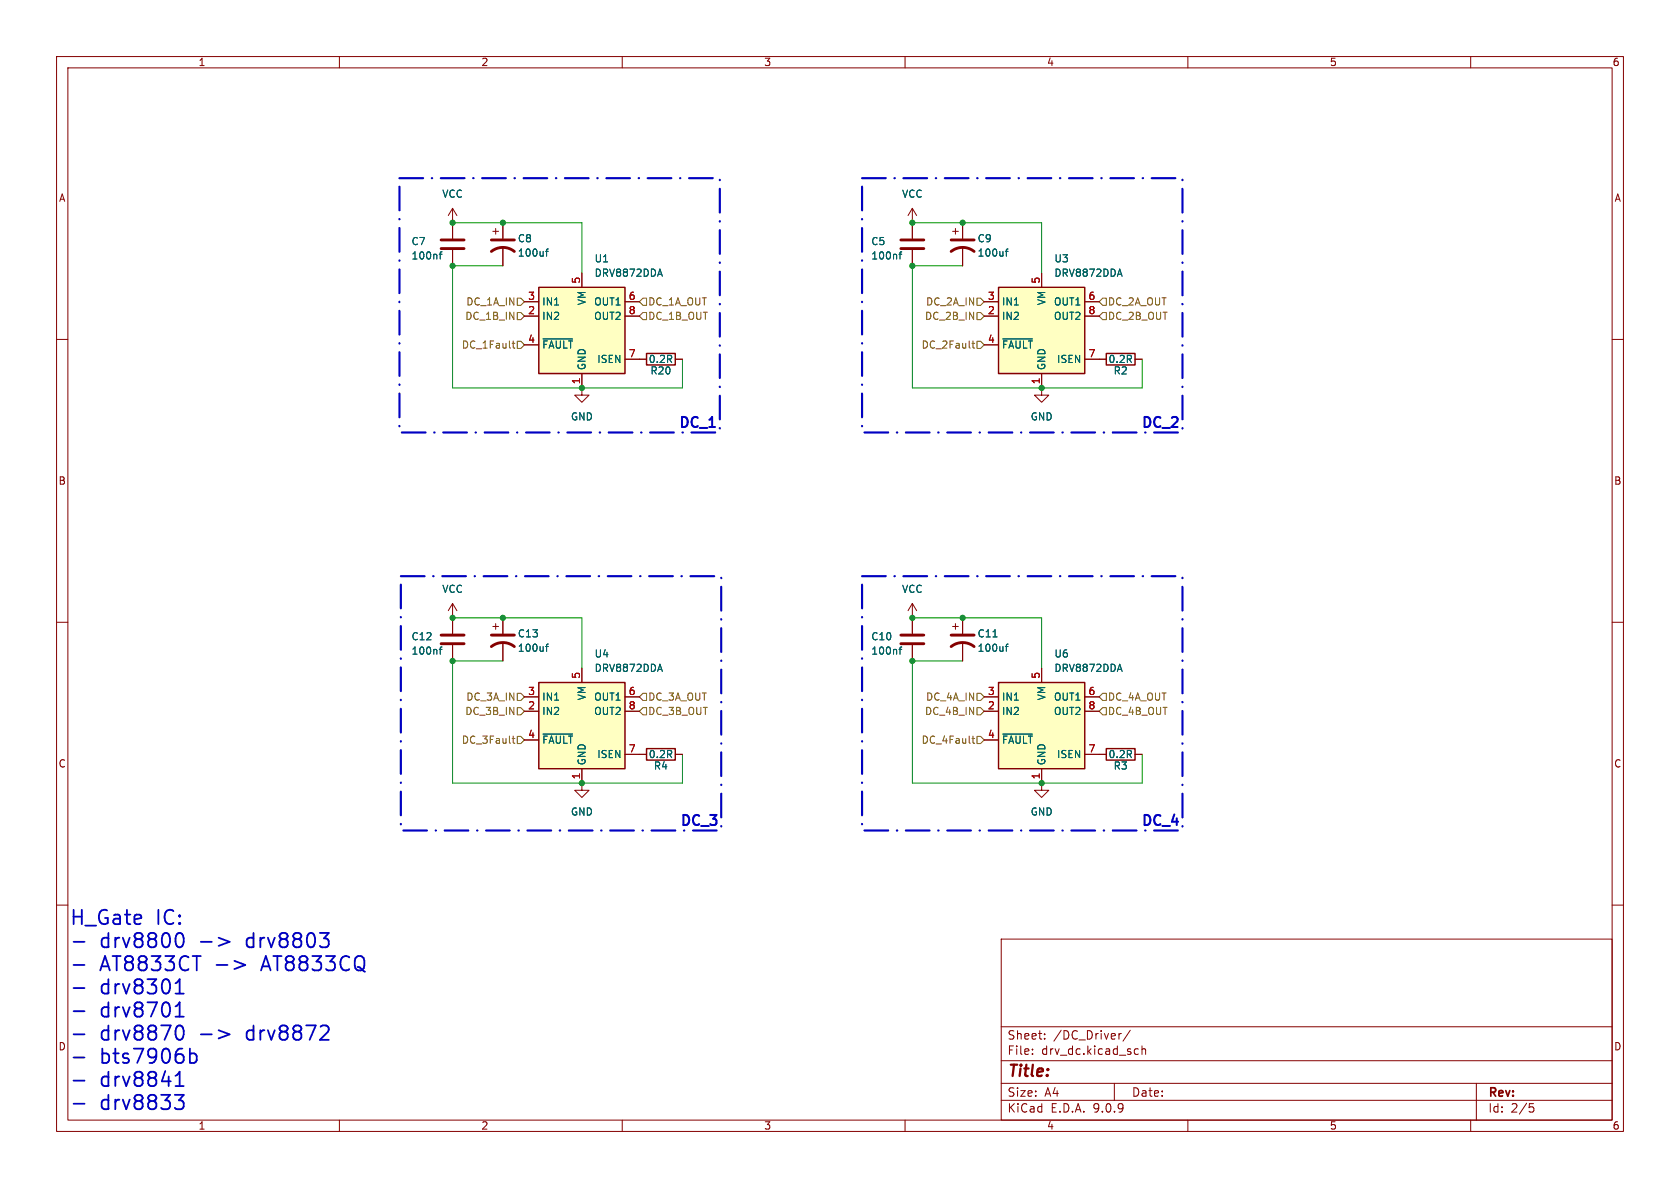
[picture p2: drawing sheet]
(kicad_sch
 (version 20250114)
 (generator "eeschema")
 (generator_version "9.0")
 (paper "A4")
 (lib_symbols
  (symbol "Library:C"
   (pin_numbers (hide yes))
   (pin_names
    (offset 0.254)) (exclude_from_sim no) (in_bom yes) (on_board yes)
   (property "Reference" "C" (at 0.635 2.54 0) (effects (font (size 1.27 1.27)) (justify left)))
   (property "Value" "C" (at 0.635 -2.54 0) (effects (font (size 1.27 1.27)) (justify left)))
   (property "Footprint" "" (at 0.9652 -3.81 0) (effects (font (size 1.27 1.27)) (hide yes)))
   (property "Datasheet" "" (at 0 0 0) (effects (font (size 1.27 1.27)) (hide yes)))
   (property "Description" "Unpolarized capacitor" (at 0 0 0) (effects (font (size 1.27 1.27)) (hide yes)))
   (symbol "C_0_1"
    (polyline (pts (xy -2.032 0.762) (xy 2.032 0.762)) (stroke (width 0.508) (type default)) (fill (type none)))
    (polyline (pts (xy -2.032 -0.762) (xy 2.032 -0.762)) (stroke (width 0.508) (type default)) (fill (type none))))
   (symbol "C_1_1"
    (pin passive line (at 0 3.81 270) (length 2.794) (name "~" (effects (font (size 1.27 1.27)))) (number "1" (effects (font (size 1.27 1.27)))))
    (pin passive line (at 0 -3.81 90) (length 2.794) (name "~" (effects (font (size 1.27 1.27)))) (number "2" (effects (font (size 1.27 1.27))))))
   (embedded_fonts no))
  (symbol "Library:C_Polarized_US"
   (pin_numbers (hide yes))
   (pin_names
    (offset 0.254) (hide yes)) (exclude_from_sim no) (in_bom yes) (on_board yes)
   (property "Reference" "C" (at 0.635 2.54 0) (effects (font (size 1.27 1.27)) (justify left)))
   (property "Value" "C_Polarized_US" (at 0.635 -2.54 0) (effects (font (size 1.27 1.27)) (justify left)))
   (property "Footprint" "" (at 0 0 0) (effects (font (size 1.27 1.27)) (hide yes)))
   (property "Datasheet" "" (at 0 0 0) (effects (font (size 1.27 1.27)) (hide yes)))
   (property "Description" "Polarized capacitor, US symbol" (at 0 0 0) (effects (font (size 1.27 1.27)) (hide yes)))
   (symbol "C_Polarized_US_0_1"
    (polyline (pts (xy -2.032 0.762) (xy 2.032 0.762)) (stroke (width 0.508) (type default)) (fill (type none)))
    (polyline (pts (xy -1.778 2.286) (xy -0.762 2.286)) (stroke (width 0) (type default)) (fill (type none)))
    (polyline (pts (xy -1.27 1.778) (xy -1.27 2.794)) (stroke (width 0) (type default)) (fill (type none)))
    (arc (start -2.032 -1.27) (mid 0 -0.5572) (end 2.032 -1.27) (stroke (width 0.508) (type default)) (fill (type none))))
   (symbol "C_Polarized_US_1_1"
    (pin passive line (at 0 3.81 270) (length 2.794) (name "~" (effects (font (size 1.27 1.27)))) (number "1" (effects (font (size 1.27 1.27)))))
    (pin passive line (at 0 -3.81 90) (length 3.302) (name "~" (effects (font (size 1.27 1.27)))) (number "2" (effects (font (size 1.27 1.27))))))
   (embedded_fonts no))
  (symbol "Library:DRV8872DDA" (exclude_from_sim no) (in_bom yes) (on_board yes)
   (property "Reference" "U" (at -6.858 8.89 0) (effects (font (size 1.27 1.27))))
   (property "Value" "DRV8872DDA" (at 7.112 8.89 0) (effects (font (size 1.27 1.27))))
   (property "Footprint" "Package_SO:Texas_HTSOP-8-1EP_3.9x4.9mm_P1.27mm_EP2.95x4.9mm_Mask2.4x3.1mm_ThermalVias" (at 5.08 -2.54 0) (effects (font (size 1.27 1.27)) (hide yes)))
   (property "Datasheet" "http://www.ti.com/lit/ds/symlink/drv8872.pdf" (at 0.254 -24.384 0) (effects (font (size 1.27 1.27)) (hide yes)))
   (property "Description" "Brushed DC Motor Driver, PWM Control, 45V, 3.6A, Current limiting, Fault Reporting, HTSOP-8" (at 0 0 0) (effects (font (size 1.27 1.27)) (hide yes)))
   (symbol "DRV8872DDA_0_1"
    (rectangle (start -7.62 7.62) (end 7.62 -7.62) (stroke (width 0.254) (type default)) (fill (type background))))
   (symbol "DRV8872DDA_1_1"
    (pin input line (at -10.16 5.08 0) (length 2.54) (name "IN1" (effects (font (size 1.27 1.27)))) (number "3" (effects (font (size 1.27 1.27)))))
    (pin input line (at -10.16 2.54 0) (length 2.54) (name "IN2" (effects (font (size 1.27 1.27)))) (number "2" (effects (font (size 1.27 1.27)))))
    (pin open_collector line (at -10.16 -2.54 0) (length 2.54) (name "~{FAULT}" (effects (font (size 1.27 1.27)))) (number "4" (effects (font (size 1.27 1.27)))))
    (pin power_in line (at 0 10.16 270) (length 2.54) (name "VM" (effects (font (size 1.27 1.27)))) (number "5" (effects (font (size 1.27 1.27)))))
    (pin power_in line (at 0 -10.16 90) (length 2.54) (name "GND" (effects (font (size 1.27 1.27)))) (number "1" (effects (font (size 1.27 1.27)))))
    (pin passive line (at 0 -10.16 90) (length 2.54) (hide yes) (name "GND" (effects (font (size 1.27 1.27)))) (number "9" (effects (font (size 1.27 1.27)))))
    (pin output line (at 10.16 5.08 180) (length 2.54) (name "OUT1" (effects (font (size 1.27 1.27)))) (number "6" (effects (font (size 1.27 1.27)))))
    (pin output line (at 10.16 2.54 180) (length 2.54) (name "OUT2" (effects (font (size 1.27 1.27)))) (number "8" (effects (font (size 1.27 1.27)))))
    (pin passive line (at 10.16 -5.08 180) (length 2.54) (name "ISEN" (effects (font (size 1.27 1.27)))) (number "7" (effects (font (size 1.27 1.27))))))
   (embedded_fonts no))
  (symbol "Library:GND"
   (power)
   (pin_numbers (hide yes))
   (pin_names
    (offset 0) (hide yes)) (exclude_from_sim no) (in_bom yes) (on_board yes)
   (property "Reference" "#PWR" (at 0 -6.35 0) (effects (font (size 1.27 1.27)) (hide yes)))
   (property "Value" "GND" (at 0 -3.81 0) (effects (font (size 1.27 1.27))))
   (property "Footprint" "" (at 0 0 0) (effects (font (size 1.27 1.27)) (hide yes)))
   (property "Datasheet" "" (at 0 0 0) (effects (font (size 1.27 1.27)) (hide yes)))
   (property "Description" "Power symbol creates a global label with name \"GND\" , ground" (at 0 0 0) (effects (font (size 1.27 1.27)) (hide yes)))
   (symbol "GND_0_1"
    (polyline (pts (xy 0 0) (xy 0 -1.27) (xy 1.27 -1.27) (xy 0 -2.54) (xy -1.27 -1.27) (xy 0 -1.27)) (stroke (width 0) (type default)) (fill (type none))))
   (symbol "GND_1_1"
    (pin power_in line (at 0 0 270) (length 0) (name "~" (effects (font (size 1.27 1.27)))) (number "1" (effects (font (size 1.27 1.27))))))
   (embedded_fonts no))
  (symbol "Library:R"
   (pin_numbers (hide yes))
   (pin_names
    (offset 0)) (exclude_from_sim no) (in_bom yes) (on_board yes)
   (property "Reference" "R" (at 2.032 0 90) (effects (font (size 1.27 1.27))))
   (property "Value" "R" (at 0 0 90) (effects (font (size 1.27 1.27))))
   (property "Footprint" "" (at -1.778 0 90) (effects (font (size 1.27 1.27)) (hide yes)))
   (property "Datasheet" "" (at 0 0 0) (effects (font (size 1.27 1.27)) (hide yes)))
   (property "Description" "Resistor" (at 0 0 0) (effects (font (size 1.27 1.27)) (hide yes)))
   (symbol "R_0_1"
    (rectangle (start -1.016 -2.54) (end 1.016 2.54) (stroke (width 0.254) (type default)) (fill (type none))))
   (symbol "R_1_1"
    (pin passive line (at 0 3.81 270) (length 1.27) (name "~" (effects (font (size 1.27 1.27)))) (number "1" (effects (font (size 1.27 1.27)))))
    (pin passive line (at 0 -3.81 90) (length 1.27) (name "~" (effects (font (size 1.27 1.27)))) (number "2" (effects (font (size 1.27 1.27))))))
   (embedded_fonts no))
  (symbol "Library:VCC"
   (power)
   (pin_numbers (hide yes))
   (pin_names
    (offset 0) (hide yes)) (exclude_from_sim no) (in_bom yes) (on_board yes)
   (property "Reference" "#PWR" (at 0 -3.81 0) (effects (font (size 1.27 1.27)) (hide yes)))
   (property "Value" "VCC" (at 0 3.556 0) (effects (font (size 1.27 1.27))))
   (property "Footprint" "" (at 0 0 0) (effects (font (size 1.27 1.27)) (hide yes)))
   (property "Datasheet" "" (at 0 0 0) (effects (font (size 1.27 1.27)) (hide yes)))
   (property "Description" "Power symbol creates a global label with name \"VCC\"" (at 0 0 0) (effects (font (size 1.27 1.27)) (hide yes)))
   (symbol "VCC_0_1"
    (polyline (pts (xy -0.762 1.27) (xy 0 2.54)) (stroke (width 0) (type default)) (fill (type none)))
    (polyline (pts (xy 0 2.54) (xy 0.762 1.27)) (stroke (width 0) (type default)) (fill (type none)))
    (polyline (pts (xy 0 0) (xy 0 2.54)) (stroke (width 0) (type default)) (fill (type none))))
   (symbol "VCC_1_1"
    (pin power_in line (at 0 0 90) (length 0) (name "~" (effects (font (size 1.27 1.27)))) (number "1" (effects (font (size 1.27 1.27))))))
   (embedded_fonts no)))
 (rectangle
  (start 152.4 31.496)
  (end 209.042 76.454)
  (stroke (width 0.381) (type dash_dot))
  (fill (type none)))
 (rectangle
  (start 152.4 101.854)
  (end 209.042 146.812)
  (stroke (width 0.381) (type dash_dot))
  (fill (type none)))
 (rectangle
  (start 70.866 101.854)
  (end 127.508 146.812)
  (stroke (width 0.381) (type dash_dot))
  (fill (type none)))
 (rectangle
  (start 70.612 31.496)
  (end 127.254 76.454)
  (stroke (width 0.381) (type dash_dot))
  (fill (type none)))
 (text "DC_3"
  (exclude_from_sim no)
  (at 123.698 145.288 0)
  (effects (font (size 1.778 1.778) (thickness 0.3556)
    (bold yes))))
 (text "DC_1"
  (exclude_from_sim no)
  (at 123.444 74.93 0)
  (effects (font (size 1.778 1.778) (thickness 0.3556)
    (bold yes))))
 (text "DC_2"
  (exclude_from_sim no)
  (at 205.232 74.93 0)
  (effects (font (size 1.778 1.778) (thickness 0.3556)
    (bold yes))))
 (text "H_Gate IC:\n- drv8800 -> drv8803\n- AT8833CT -> AT8833CQ\n- drv8301\n- drv8701\n- drv8870 -> drv8872\n- bts7906b\n- drv8841\n- drv8833"
  (exclude_from_sim no)
  (at 12.192 178.816 0)
  (effects (font (size 2.54 2.54) (thickness 0.3175)) (justify left)))
 (text "DC_4"
  (exclude_from_sim no)
  (at 205.232 145.288 0)
  (effects (font (size 1.778 1.778) (thickness 0.3556)
    (bold yes))))
 (junction
  (at 80.01 116.84)
  (diameter 0)
  (color 0 0 0 0))
 (junction
  (at 170.18 39.37)
  (diameter 0)
  (color 0 0 0 0))
 (junction
  (at 161.29 39.37)
  (diameter 0)
  (color 0 0 0 0))
 (junction
  (at 102.87 68.58)
  (diameter 0)
  (color 0 0 0 0))
 (junction
  (at 80.01 46.99)
  (diameter 0)
  (color 0 0 0 0))
 (junction
  (at 184.15 68.58)
  (diameter 0)
  (color 0 0 0 0))
 (junction
  (at 102.87 138.43)
  (diameter 0)
  (color 0 0 0 0))
 (junction
  (at 161.29 109.22)
  (diameter 0)
  (color 0 0 0 0))
 (junction
  (at 184.15 138.43)
  (diameter 0)
  (color 0 0 0 0))
 (junction
  (at 161.29 46.99)
  (diameter 0)
  (color 0 0 0 0))
 (junction
  (at 80.01 109.22)
  (diameter 0)
  (color 0 0 0 0))
 (junction
  (at 161.29 116.84)
  (diameter 0)
  (color 0 0 0 0))
 (junction
  (at 170.18 109.22)
  (diameter 0)
  (color 0 0 0 0))
 (junction
  (at 88.9 109.22)
  (diameter 0)
  (color 0 0 0 0))
 (junction
  (at 80.01 39.37)
  (diameter 0)
  (color 0 0 0 0))
 (junction
  (at 88.9 39.37)
  (diameter 0)
  (color 0 0 0 0))
 (wire
  (pts (xy 80.01 68.58) (xy 102.87 68.58))
  (stroke (width 0) (type default)))
 (wire
  (pts (xy 80.01 116.84) (xy 80.01 138.43))
  (stroke (width 0) (type default)))
 (wire
  (pts (xy 102.87 68.58) (xy 120.65 68.58))
  (stroke (width 0) (type default)))
 (wire
  (pts (xy 161.29 138.43) (xy 184.15 138.43))
  (stroke (width 0) (type default)))
 (wire
  (pts (xy 80.01 46.99) (xy 80.01 68.58))
  (stroke (width 0) (type default)))
 (wire
  (pts (xy 161.29 39.37) (xy 170.18 39.37))
  (stroke (width 0) (type default)))
 (wire
  (pts (xy 201.93 63.5) (xy 201.93 68.58))
  (stroke (width 0) (type default)))
 (wire
  (pts (xy 161.29 68.58) (xy 184.15 68.58))
  (stroke (width 0) (type default)))
 (wire
  (pts (xy 161.29 109.22) (xy 170.18 109.22))
  (stroke (width 0) (type default)))
 (wire
  (pts (xy 201.93 133.35) (xy 201.93 138.43))
  (stroke (width 0) (type default)))
 (wire
  (pts (xy 184.15 68.58) (xy 201.93 68.58))
  (stroke (width 0) (type default)))
 (wire
  (pts (xy 80.01 138.43) (xy 102.87 138.43))
  (stroke (width 0) (type default)))
 (wire
  (pts (xy 161.29 116.84) (xy 161.29 138.43))
  (stroke (width 0) (type default)))
 (wire
  (pts (xy 120.65 63.5) (xy 120.65 68.58))
  (stroke (width 0) (type default)))
 (wire
  (pts (xy 88.9 39.37) (xy 102.87 39.37))
  (stroke (width 0) (type default)))
 (wire
  (pts (xy 161.29 46.99) (xy 170.18 46.99))
  (stroke (width 0) (type default)))
 (wire
  (pts (xy 184.15 138.43) (xy 201.93 138.43))
  (stroke (width 0) (type default)))
 (wire
  (pts (xy 80.01 46.99) (xy 88.9 46.99))
  (stroke (width 0) (type default)))
 (wire
  (pts (xy 80.01 116.84) (xy 88.9 116.84))
  (stroke (width 0) (type default)))
 (wire
  (pts (xy 80.01 39.37) (xy 88.9 39.37))
  (stroke (width 0) (type default)))
 (wire
  (pts (xy 120.65 133.35) (xy 120.65 138.43))
  (stroke (width 0) (type default)))
 (wire
  (pts (xy 161.29 46.99) (xy 161.29 68.58))
  (stroke (width 0) (type default)))
 (wire
  (pts (xy 102.87 118.11) (xy 102.87 109.22))
  (stroke (width 0) (type default)))
 (wire
  (pts (xy 102.87 48.26) (xy 102.87 39.37))
  (stroke (width 0) (type default)))
 (wire
  (pts (xy 184.15 118.11) (xy 184.15 109.22))
  (stroke (width 0) (type default)))
 (wire
  (pts (xy 161.29 116.84) (xy 170.18 116.84))
  (stroke (width 0) (type default)))
 (wire
  (pts (xy 80.01 109.22) (xy 88.9 109.22))
  (stroke (width 0) (type default)))
 (wire
  (pts (xy 170.18 109.22) (xy 184.15 109.22))
  (stroke (width 0) (type default)))
 (wire
  (pts (xy 88.9 109.22) (xy 102.87 109.22))
  (stroke (width 0) (type default)))
 (wire
  (pts (xy 170.18 39.37) (xy 184.15 39.37))
  (stroke (width 0) (type default)))
 (wire
  (pts (xy 102.87 138.43) (xy 120.65 138.43))
  (stroke (width 0) (type default)))
 (wire
  (pts (xy 184.15 48.26) (xy 184.15 39.37))
  (stroke (width 0) (type default)))
 (image
  (at 339.598 103.886)
  (data))
 (image
  (at 341.122 54.864)
  (data))
 (image
  (at 340.868 13.716)
  (data))
 (image
  (at -44.196 32.004)
  (data))
 (image
  (at 344.424 152.654)
  (data))
 (hierarchical_label "DC_3A_IN"
  (shape input)
  (at 92.71 123.19 180)
  (effects (font (size 1.27 1.27)) (justify right)))
 (hierarchical_label "DC_4Fault"
  (shape input)
  (at 173.99 130.81 180)
  (effects (font (size 1.27 1.27)) (justify right)))
 (hierarchical_label "DC_2B_OUT"
  (shape input)
  (at 194.31 55.88 0)
  (effects (font (size 1.27 1.27)) (justify left)))
 (hierarchical_label "DC_3Fault"
  (shape input)
  (at 92.71 130.81 180)
  (effects (font (size 1.27 1.27)) (justify right)))
 (hierarchical_label "DC_4A_OUT"
  (shape input)
  (at 194.31 123.19 0)
  (effects (font (size 1.27 1.27)) (justify left)))
 (hierarchical_label "DC_1B_OUT"
  (shape input)
  (at 113.03 55.88 0)
  (effects (font (size 1.27 1.27)) (justify left)))
 (hierarchical_label "DC_2B_IN"
  (shape input)
  (at 173.99 55.88 180)
  (effects (font (size 1.27 1.27)) (justify right)))
 (hierarchical_label "DC_1A_OUT"
  (shape input)
  (at 113.03 53.34 0)
  (effects (font (size 1.27 1.27)) (justify left)))
 (hierarchical_label "DC_2A_IN"
  (shape input)
  (at 173.99 53.34 180)
  (effects (font (size 1.27 1.27)) (justify right)))
 (hierarchical_label "DC_3B_IN"
  (shape input)
  (at 92.71 125.73 180)
  (effects (font (size 1.27 1.27)) (justify right)))
 (hierarchical_label "DC_3B_OUT"
  (shape input)
  (at 113.03 125.73 0)
  (effects (font (size 1.27 1.27)) (justify left)))
 (hierarchical_label "DC_1Fault"
  (shape input)
  (at 92.71 60.96 180)
  (effects (font (size 1.27 1.27)) (justify right)))
 (hierarchical_label "DC_3A_OUT"
  (shape input)
  (at 113.03 123.19 0)
  (effects (font (size 1.27 1.27)) (justify left)))
 (hierarchical_label "DC_4B_IN"
  (shape input)
  (at 173.99 125.73 180)
  (effects (font (size 1.27 1.27)) (justify right)))
 (hierarchical_label "DC_4A_IN"
  (shape input)
  (at 173.99 123.19 180)
  (effects (font (size 1.27 1.27)) (justify right)))
 (hierarchical_label "DC_2Fault"
  (shape input)
  (at 173.99 60.96 180)
  (effects (font (size 1.27 1.27)) (justify right)))
 (hierarchical_label "DC_1A_IN"
  (shape input)
  (at 92.71 53.34 180)
  (effects (font (size 1.27 1.27)) (justify right)))
 (hierarchical_label "DC_4B_OUT"
  (shape input)
  (at 194.31 125.73 0)
  (effects (font (size 1.27 1.27)) (justify left)))
 (hierarchical_label "DC_1B_IN"
  (shape input)
  (at 92.71 55.88 180)
  (effects (font (size 1.27 1.27)) (justify right)))
 (hierarchical_label "DC_2A_OUT"
  (shape input)
  (at 194.31 53.34 0)
  (effects (font (size 1.27 1.27)) (justify left)))
 (symbol
  (lib_id "Library:GND")
  (at 184.15 68.58 0)
  (unit 1)
  (exclude_from_sim no)
  (in_bom yes)
  (on_board yes)
  (dnp no)
  (fields_autoplaced yes)
  (property "Reference" "#PWR013" (at 184.15 74.93 0) (effects (font (size 1.27 1.27)) (hide yes)))
  (property "Value" "GND" (at 184.15 73.66 0) (effects (font (size 1.27 1.27))))
  (property "Footprint" "" (at 184.15 68.58 0) (effects (font (size 1.27 1.27)) (hide yes)))
  (property "Datasheet" "" (at 184.15 68.58 0) (effects (font (size 1.27 1.27)) (hide yes)))
  (property "Description" "Power symbol creates a global label with name \"GND\" , ground" (at 184.15 68.58 0) (effects (font (size 1.27 1.27)) (hide yes)))
  (pin "1"))
 (symbol
  (lib_id "Library:GND")
  (at 102.87 138.43 0)
  (unit 1)
  (exclude_from_sim no)
  (in_bom yes)
  (on_board yes)
  (dnp no)
  (fields_autoplaced yes)
  (property "Reference" "#PWR016" (at 102.87 144.78 0) (effects (font (size 1.27 1.27)) (hide yes)))
  (property "Value" "GND" (at 102.87 143.51 0) (effects (font (size 1.27 1.27))))
  (property "Footprint" "" (at 102.87 138.43 0) (effects (font (size 1.27 1.27)) (hide yes)))
  (property "Datasheet" "" (at 102.87 138.43 0) (effects (font (size 1.27 1.27)) (hide yes)))
  (property "Description" "Power symbol creates a global label with name \"GND\" , ground" (at 102.87 138.43 0) (effects (font (size 1.27 1.27)) (hide yes)))
  (pin "1"))
 (symbol
  (lib_id "Library:C_Polarized_US")
  (at 170.18 43.18 0)
  (unit 1)
  (exclude_from_sim no)
  (in_bom yes)
  (on_board yes)
  (dnp no)
  (property "Reference" "C9" (at 172.72 42.164 0) (effects (font (size 1.27 1.27)) (justify left)))
  (property "Value" "100uf" (at 172.72 44.704 0) (effects (font (size 1.27 1.27)) (justify left)))
  (property "Footprint" "Capacitor_SMD:CP_Elec_6.3x5.9" (at 170.18 43.18 0) (effects (font (size 1.27 1.27)) (hide yes)))
  (property "Datasheet" "" (at 170.18 43.18 0) (effects (font (size 1.27 1.27)) (hide yes)))
  (property "Description" "Polarized capacitor, US symbol" (at 170.18 43.18 0) (effects (font (size 1.27 1.27)) (hide yes)))
  (pin "1")
  (pin "2"))
 (symbol
  (lib_id "Library:DRV8872DDA")
  (at 102.87 58.42 0)
  (unit 1)
  (exclude_from_sim no)
  (in_bom yes)
  (on_board yes)
  (dnp no)
  (fields_autoplaced yes)
  (property "Reference" "U1" (at 105.0133 45.72 0) (effects (font (size 1.27 1.27)) (justify left)))
  (property "Value" "DRV8872DDA" (at 105.0133 48.26 0) (effects (font (size 1.27 1.27)) (justify left)))
  (property "Footprint" "Package_SO:Texas_HTSOP-8-1EP_3.9x4.9mm_P1.27mm_EP2.95x4.9mm_Mask2.4x3.1mm_ThermalVias" (at 107.95 60.96 0) (effects (font (size 1.27 1.27)) (hide yes)))
  (property "Datasheet" "http://www.ti.com/lit/ds/symlink/drv8872.pdf" (at 103.124 82.804 0) (effects (font (size 1.27 1.27)) (hide yes)))
  (property "Description" "Brushed DC Motor Driver, PWM Control, 45V, 3.6A, Current limiting, Fault Reporting, HTSOP-8" (at 102.87 58.42 0) (effects (font (size 1.27 1.27)) (hide yes)))
  (pin "4")
  (pin "7")
  (pin "3")
  (pin "5")
  (pin "1")
  (pin "9")
  (pin "2")
  (pin "6")
  (pin "8"))
 (symbol
  (lib_id "Library:C")
  (at 161.29 43.18 180)
  (unit 1)
  (exclude_from_sim no)
  (in_bom yes)
  (on_board yes)
  (dnp no)
  (property "Reference" "C5" (at 153.924 42.672 0) (effects (font (size 1.27 1.27)) (justify right)))
  (property "Value" "100nf" (at 153.924 45.212 0) (effects (font (size 1.27 1.27)) (justify right)))
  (property "Footprint" "Capacitor_SMD:C_1206_3216Metric_Pad1.33x1.80mm_HandSolder" (at 160.3248 39.37 0) (effects (font (size 1.27 1.27)) (hide yes)))
  (property "Datasheet" "" (at 161.29 43.18 0) (effects (font (size 1.27 1.27)) (hide yes)))
  (property "Description" "Unpolarized capacitor" (at 161.29 43.18 0) (effects (font (size 1.27 1.27)) (hide yes)))
  (pin "1")
  (pin "2"))
 (symbol
  (lib_id "Library:VCC")
  (at 161.29 109.22 0)
  (unit 1)
  (exclude_from_sim no)
  (in_bom yes)
  (on_board yes)
  (dnp no)
  (fields_autoplaced yes)
  (property "Reference" "#PWR017" (at 161.29 113.03 0) (effects (font (size 1.27 1.27)) (hide yes)))
  (property "Value" "VCC" (at 161.29 104.14 0) (effects (font (size 1.27 1.27))))
  (property "Footprint" "" (at 161.29 109.22 0) (effects (font (size 1.27 1.27)) (hide yes)))
  (property "Datasheet" "" (at 161.29 109.22 0) (effects (font (size 1.27 1.27)) (hide yes)))
  (property "Description" "Power symbol creates a global label with name \"VCC\"" (at 161.29 109.22 0) (effects (font (size 1.27 1.27)) (hide yes)))
  (pin "1"))
 (symbol
  (lib_id "Library:C")
  (at 80.01 43.18 180)
  (unit 1)
  (exclude_from_sim no)
  (in_bom yes)
  (on_board yes)
  (dnp no)
  (property "Reference" "C7" (at 72.644 42.672 0) (effects (font (size 1.27 1.27)) (justify right)))
  (property "Value" "100nf" (at 72.644 45.212 0) (effects (font (size 1.27 1.27)) (justify right)))
  (property "Footprint" "Capacitor_SMD:C_1206_3216Metric_Pad1.33x1.80mm_HandSolder" (at 79.0448 39.37 0) (effects (font (size 1.27 1.27)) (hide yes)))
  (property "Datasheet" "" (at 80.01 43.18 0) (effects (font (size 1.27 1.27)) (hide yes)))
  (property "Description" "Unpolarized capacitor" (at 80.01 43.18 0) (effects (font (size 1.27 1.27)) (hide yes)))
  (pin "1")
  (pin "2"))
 (symbol
  (lib_id "Library:R")
  (at 198.12 133.35 90)
  (unit 1)
  (exclude_from_sim no)
  (in_bom yes)
  (on_board yes)
  (dnp no)
  (property "Reference" "R3" (at 198.12 135.382 90) (effects (font (size 1.27 1.27))))
  (property "Value" "0.2R" (at 198.12 133.35 90) (effects (font (size 1.27 1.27))))
  (property "Footprint" "Resistor_SMD:R_2512_6332Metric_Pad1.40x3.35mm_HandSolder" (at 198.12 135.128 90) (effects (font (size 1.27 1.27)) (hide yes)))
  (property "Datasheet" "" (at 198.12 133.35 0) (effects (font (size 1.27 1.27)) (hide yes)))
  (property "Description" "Resistor" (at 198.12 133.35 0) (effects (font (size 1.27 1.27)) (hide yes)))
  (pin "1")
  (pin "2"))
 (symbol
  (lib_id "Library:C_Polarized_US")
  (at 170.18 113.03 0)
  (unit 1)
  (exclude_from_sim no)
  (in_bom yes)
  (on_board yes)
  (dnp no)
  (property "Reference" "C11" (at 172.72 112.014 0) (effects (font (size 1.27 1.27)) (justify left)))
  (property "Value" "100uf" (at 172.72 114.554 0) (effects (font (size 1.27 1.27)) (justify left)))
  (property "Footprint" "Capacitor_SMD:CP_Elec_6.3x5.9" (at 170.18 113.03 0) (effects (font (size 1.27 1.27)) (hide yes)))
  (property "Datasheet" "" (at 170.18 113.03 0) (effects (font (size 1.27 1.27)) (hide yes)))
  (property "Description" "Polarized capacitor, US symbol" (at 170.18 113.03 0) (effects (font (size 1.27 1.27)) (hide yes)))
  (pin "1")
  (pin "2"))
 (symbol
  (lib_id "Library:DRV8872DDA")
  (at 102.87 128.27 0)
  (unit 1)
  (exclude_from_sim no)
  (in_bom yes)
  (on_board yes)
  (dnp no)
  (fields_autoplaced yes)
  (property "Reference" "U4" (at 105.0133 115.57 0) (effects (font (size 1.27 1.27)) (justify left)))
  (property "Value" "DRV8872DDA" (at 105.0133 118.11 0) (effects (font (size 1.27 1.27)) (justify left)))
  (property "Footprint" "Package_SO:Texas_HTSOP-8-1EP_3.9x4.9mm_P1.27mm_EP2.95x4.9mm_Mask2.4x3.1mm_ThermalVias" (at 107.95 130.81 0) (effects (font (size 1.27 1.27)) (hide yes)))
  (property "Datasheet" "http://www.ti.com/lit/ds/symlink/drv8872.pdf" (at 103.124 152.654 0) (effects (font (size 1.27 1.27)) (hide yes)))
  (property "Description" "Brushed DC Motor Driver, PWM Control, 45V, 3.6A, Current limiting, Fault Reporting, HTSOP-8" (at 102.87 128.27 0) (effects (font (size 1.27 1.27)) (hide yes)))
  (pin "4")
  (pin "7")
  (pin "3")
  (pin "5")
  (pin "1")
  (pin "9")
  (pin "2")
  (pin "6")
  (pin "8"))
 (symbol
  (lib_id "Library:VCC")
  (at 161.29 39.37 0)
  (unit 1)
  (exclude_from_sim no)
  (in_bom yes)
  (on_board yes)
  (dnp no)
  (fields_autoplaced yes)
  (property "Reference" "#PWR011" (at 161.29 43.18 0) (effects (font (size 1.27 1.27)) (hide yes)))
  (property "Value" "VCC" (at 161.29 34.29 0) (effects (font (size 1.27 1.27))))
  (property "Footprint" "" (at 161.29 39.37 0) (effects (font (size 1.27 1.27)) (hide yes)))
  (property "Datasheet" "" (at 161.29 39.37 0) (effects (font (size 1.27 1.27)) (hide yes)))
  (property "Description" "Power symbol creates a global label with name \"VCC\"" (at 161.29 39.37 0) (effects (font (size 1.27 1.27)) (hide yes)))
  (pin "1"))
 (symbol
  (lib_id "Library:VCC")
  (at 80.01 109.22 0)
  (unit 1)
  (exclude_from_sim no)
  (in_bom yes)
  (on_board yes)
  (dnp no)
  (fields_autoplaced yes)
  (property "Reference" "#PWR015" (at 80.01 113.03 0) (effects (font (size 1.27 1.27)) (hide yes)))
  (property "Value" "VCC" (at 80.01 104.14 0) (effects (font (size 1.27 1.27))))
  (property "Footprint" "" (at 80.01 109.22 0) (effects (font (size 1.27 1.27)) (hide yes)))
  (property "Datasheet" "" (at 80.01 109.22 0) (effects (font (size 1.27 1.27)) (hide yes)))
  (property "Description" "Power symbol creates a global label with name \"VCC\"" (at 80.01 109.22 0) (effects (font (size 1.27 1.27)) (hide yes)))
  (pin "1"))
 (symbol
  (lib_id "Library:C_Polarized_US")
  (at 88.9 43.18 0)
  (unit 1)
  (exclude_from_sim no)
  (in_bom yes)
  (on_board yes)
  (dnp no)
  (property "Reference" "C8" (at 91.44 42.164 0) (effects (font (size 1.27 1.27)) (justify left)))
  (property "Value" "100uf" (at 91.44 44.704 0) (effects (font (size 1.27 1.27)) (justify left)))
  (property "Footprint" "Capacitor_SMD:CP_Elec_6.3x5.9" (at 88.9 43.18 0) (effects (font (size 1.27 1.27)) (hide yes)))
  (property "Datasheet" "" (at 88.9 43.18 0) (effects (font (size 1.27 1.27)) (hide yes)))
  (property "Description" "Polarized capacitor, US symbol" (at 88.9 43.18 0) (effects (font (size 1.27 1.27)) (hide yes)))
  (pin "1")
  (pin "2"))
 (symbol
  (lib_id "Library:C_Polarized_US")
  (at 88.9 113.03 0)
  (unit 1)
  (exclude_from_sim no)
  (in_bom yes)
  (on_board yes)
  (dnp no)
  (property "Reference" "C13" (at 91.44 112.014 0) (effects (font (size 1.27 1.27)) (justify left)))
  (property "Value" "100uf" (at 91.44 114.554 0) (effects (font (size 1.27 1.27)) (justify left)))
  (property "Footprint" "Capacitor_SMD:CP_Elec_6.3x5.9" (at 88.9 113.03 0) (effects (font (size 1.27 1.27)) (hide yes)))
  (property "Datasheet" "" (at 88.9 113.03 0) (effects (font (size 1.27 1.27)) (hide yes)))
  (property "Description" "Polarized capacitor, US symbol" (at 88.9 113.03 0) (effects (font (size 1.27 1.27)) (hide yes)))
  (pin "1")
  (pin "2"))
 (symbol
  (lib_id "Library:C")
  (at 161.29 113.03 180)
  (unit 1)
  (exclude_from_sim no)
  (in_bom yes)
  (on_board yes)
  (dnp no)
  (property "Reference" "C10" (at 153.924 112.522 0) (effects (font (size 1.27 1.27)) (justify right)))
  (property "Value" "100nf" (at 153.924 115.062 0) (effects (font (size 1.27 1.27)) (justify right)))
  (property "Footprint" "Capacitor_SMD:C_1206_3216Metric_Pad1.33x1.80mm_HandSolder" (at 160.3248 109.22 0) (effects (font (size 1.27 1.27)) (hide yes)))
  (property "Datasheet" "" (at 161.29 113.03 0) (effects (font (size 1.27 1.27)) (hide yes)))
  (property "Description" "Unpolarized capacitor" (at 161.29 113.03 0) (effects (font (size 1.27 1.27)) (hide yes)))
  (pin "1")
  (pin "2"))
 (symbol
  (lib_id "Library:R")
  (at 116.84 133.35 90)
  (unit 1)
  (exclude_from_sim no)
  (in_bom yes)
  (on_board yes)
  (dnp no)
  (property "Reference" "R4" (at 116.84 135.382 90) (effects (font (size 1.27 1.27))))
  (property "Value" "0.2R" (at 116.84 133.35 90) (effects (font (size 1.27 1.27))))
  (property "Footprint" "Resistor_SMD:R_2512_6332Metric_Pad1.40x3.35mm_HandSolder" (at 116.84 135.128 90) (effects (font (size 1.27 1.27)) (hide yes)))
  (property "Datasheet" "" (at 116.84 133.35 0) (effects (font (size 1.27 1.27)) (hide yes)))
  (property "Description" "Resistor" (at 116.84 133.35 0) (effects (font (size 1.27 1.27)) (hide yes)))
  (pin "1")
  (pin "2"))
 (symbol
  (lib_id "Library:R")
  (at 116.84 63.5 90)
  (unit 1)
  (exclude_from_sim no)
  (in_bom yes)
  (on_board yes)
  (dnp no)
  (property "Reference" "R20" (at 116.84 65.532 90) (effects (font (size 1.27 1.27))))
  (property "Value" "0.2R" (at 116.84 63.5 90) (effects (font (size 1.27 1.27))))
  (property "Footprint" "Resistor_SMD:R_2512_6332Metric_Pad1.40x3.35mm_HandSolder" (at 116.84 65.278 90) (effects (font (size 1.27 1.27)) (hide yes)))
  (property "Datasheet" "" (at 116.84 63.5 0) (effects (font (size 1.27 1.27)) (hide yes)))
  (property "Description" "Resistor" (at 116.84 63.5 0) (effects (font (size 1.27 1.27)) (hide yes)))
  (pin "1")
  (pin "2"))
 (symbol
  (lib_id "Library:R")
  (at 198.12 63.5 90)
  (unit 1)
  (exclude_from_sim no)
  (in_bom yes)
  (on_board yes)
  (dnp no)
  (property "Reference" "R2" (at 198.12 65.532 90) (effects (font (size 1.27 1.27))))
  (property "Value" "0.2R" (at 198.12 63.5 90) (effects (font (size 1.27 1.27))))
  (property "Footprint" "Resistor_SMD:R_2512_6332Metric_Pad1.40x3.35mm_HandSolder" (at 198.12 65.278 90) (effects (font (size 1.27 1.27)) (hide yes)))
  (property "Datasheet" "" (at 198.12 63.5 0) (effects (font (size 1.27 1.27)) (hide yes)))
  (property "Description" "Resistor" (at 198.12 63.5 0) (effects (font (size 1.27 1.27)) (hide yes)))
  (pin "1")
  (pin "2"))
 (symbol
  (lib_id "Library:VCC")
  (at 80.01 39.37 0)
  (unit 1)
  (exclude_from_sim no)
  (in_bom yes)
  (on_board yes)
  (dnp no)
  (fields_autoplaced yes)
  (property "Reference" "#PWR046" (at 80.01 43.18 0) (effects (font (size 1.27 1.27)) (hide yes)))
  (property "Value" "VCC" (at 80.01 34.29 0) (effects (font (size 1.27 1.27))))
  (property "Footprint" "" (at 80.01 39.37 0) (effects (font (size 1.27 1.27)) (hide yes)))
  (property "Datasheet" "" (at 80.01 39.37 0) (effects (font (size 1.27 1.27)) (hide yes)))
  (property "Description" "Power symbol creates a global label with name \"VCC\"" (at 80.01 39.37 0) (effects (font (size 1.27 1.27)) (hide yes)))
  (pin "1"))
 (symbol
  (lib_id "Library:C")
  (at 80.01 113.03 180)
  (unit 1)
  (exclude_from_sim no)
  (in_bom yes)
  (on_board yes)
  (dnp no)
  (property "Reference" "C12" (at 72.644 112.522 0) (effects (font (size 1.27 1.27)) (justify right)))
  (property "Value" "100nf" (at 72.644 115.062 0) (effects (font (size 1.27 1.27)) (justify right)))
  (property "Footprint" "Capacitor_SMD:C_1206_3216Metric_Pad1.33x1.80mm_HandSolder" (at 79.0448 109.22 0) (effects (font (size 1.27 1.27)) (hide yes)))
  (property "Datasheet" "" (at 80.01 113.03 0) (effects (font (size 1.27 1.27)) (hide yes)))
  (property "Description" "Unpolarized capacitor" (at 80.01 113.03 0) (effects (font (size 1.27 1.27)) (hide yes)))
  (pin "1")
  (pin "2"))
 (symbol
  (lib_id "Library:DRV8872DDA")
  (at 184.15 58.42 0)
  (unit 1)
  (exclude_from_sim no)
  (in_bom yes)
  (on_board yes)
  (dnp no)
  (fields_autoplaced yes)
  (property "Reference" "U3" (at 186.2933 45.72 0) (effects (font (size 1.27 1.27)) (justify left)))
  (property "Value" "DRV8872DDA" (at 186.2933 48.26 0) (effects (font (size 1.27 1.27)) (justify left)))
  (property "Footprint" "Package_SO:Texas_HTSOP-8-1EP_3.9x4.9mm_P1.27mm_EP2.95x4.9mm_Mask2.4x3.1mm_ThermalVias" (at 189.23 60.96 0) (effects (font (size 1.27 1.27)) (hide yes)))
  (property "Datasheet" "http://www.ti.com/lit/ds/symlink/drv8872.pdf" (at 184.404 82.804 0) (effects (font (size 1.27 1.27)) (hide yes)))
  (property "Description" "Brushed DC Motor Driver, PWM Control, 45V, 3.6A, Current limiting, Fault Reporting, HTSOP-8" (at 184.15 58.42 0) (effects (font (size 1.27 1.27)) (hide yes)))
  (pin "4")
  (pin "7")
  (pin "3")
  (pin "5")
  (pin "1")
  (pin "9")
  (pin "2")
  (pin "6")
  (pin "8"))
 (symbol
  (lib_id "Library:GND")
  (at 102.87 68.58 0)
  (unit 1)
  (exclude_from_sim no)
  (in_bom yes)
  (on_board yes)
  (dnp no)
  (fields_autoplaced yes)
  (property "Reference" "#PWR010" (at 102.87 74.93 0) (effects (font (size 1.27 1.27)) (hide yes)))
  (property "Value" "GND" (at 102.87 73.66 0) (effects (font (size 1.27 1.27))))
  (property "Footprint" "" (at 102.87 68.58 0) (effects (font (size 1.27 1.27)) (hide yes)))
  (property "Datasheet" "" (at 102.87 68.58 0) (effects (font (size 1.27 1.27)) (hide yes)))
  (property "Description" "Power symbol creates a global label with name \"GND\" , ground" (at 102.87 68.58 0) (effects (font (size 1.27 1.27)) (hide yes)))
  (pin "1"))
 (symbol
  (lib_id "Library:DRV8872DDA")
  (at 184.15 128.27 0)
  (unit 1)
  (exclude_from_sim no)
  (in_bom yes)
  (on_board yes)
  (dnp no)
  (fields_autoplaced yes)
  (property "Reference" "U6" (at 186.2933 115.57 0) (effects (font (size 1.27 1.27)) (justify left)))
  (property "Value" "DRV8872DDA" (at 186.2933 118.11 0) (effects (font (size 1.27 1.27)) (justify left)))
  (property "Footprint" "Package_SO:Texas_HTSOP-8-1EP_3.9x4.9mm_P1.27mm_EP2.95x4.9mm_Mask2.4x3.1mm_ThermalVias" (at 189.23 130.81 0) (effects (font (size 1.27 1.27)) (hide yes)))
  (property "Datasheet" "http://www.ti.com/lit/ds/symlink/drv8872.pdf" (at 184.404 152.654 0) (effects (font (size 1.27 1.27)) (hide yes)))
  (property "Description" "Brushed DC Motor Driver, PWM Control, 45V, 3.6A, Current limiting, Fault Reporting, HTSOP-8" (at 184.15 128.27 0) (effects (font (size 1.27 1.27)) (hide yes)))
  (pin "4")
  (pin "7")
  (pin "3")
  (pin "5")
  (pin "1")
  (pin "9")
  (pin "2")
  (pin "6")
  (pin "8"))
 (symbol
  (lib_id "Library:GND")
  (at 184.15 138.43 0)
  (unit 1)
  (exclude_from_sim no)
  (in_bom yes)
  (on_board yes)
  (dnp no)
  (fields_autoplaced yes)
  (property "Reference" "#PWR018" (at 184.15 144.78 0) (effects (font (size 1.27 1.27)) (hide yes)))
  (property "Value" "GND" (at 184.15 143.51 0) (effects (font (size 1.27 1.27))))
  (property "Footprint" "" (at 184.15 138.43 0) (effects (font (size 1.27 1.27)) (hide yes)))
  (property "Datasheet" "" (at 184.15 138.43 0) (effects (font (size 1.27 1.27)) (hide yes)))
  (property "Description" "Power symbol creates a global label with name \"GND\" , ground" (at 184.15 138.43 0) (effects (font (size 1.27 1.27)) (hide yes)))
  (pin "1")))
